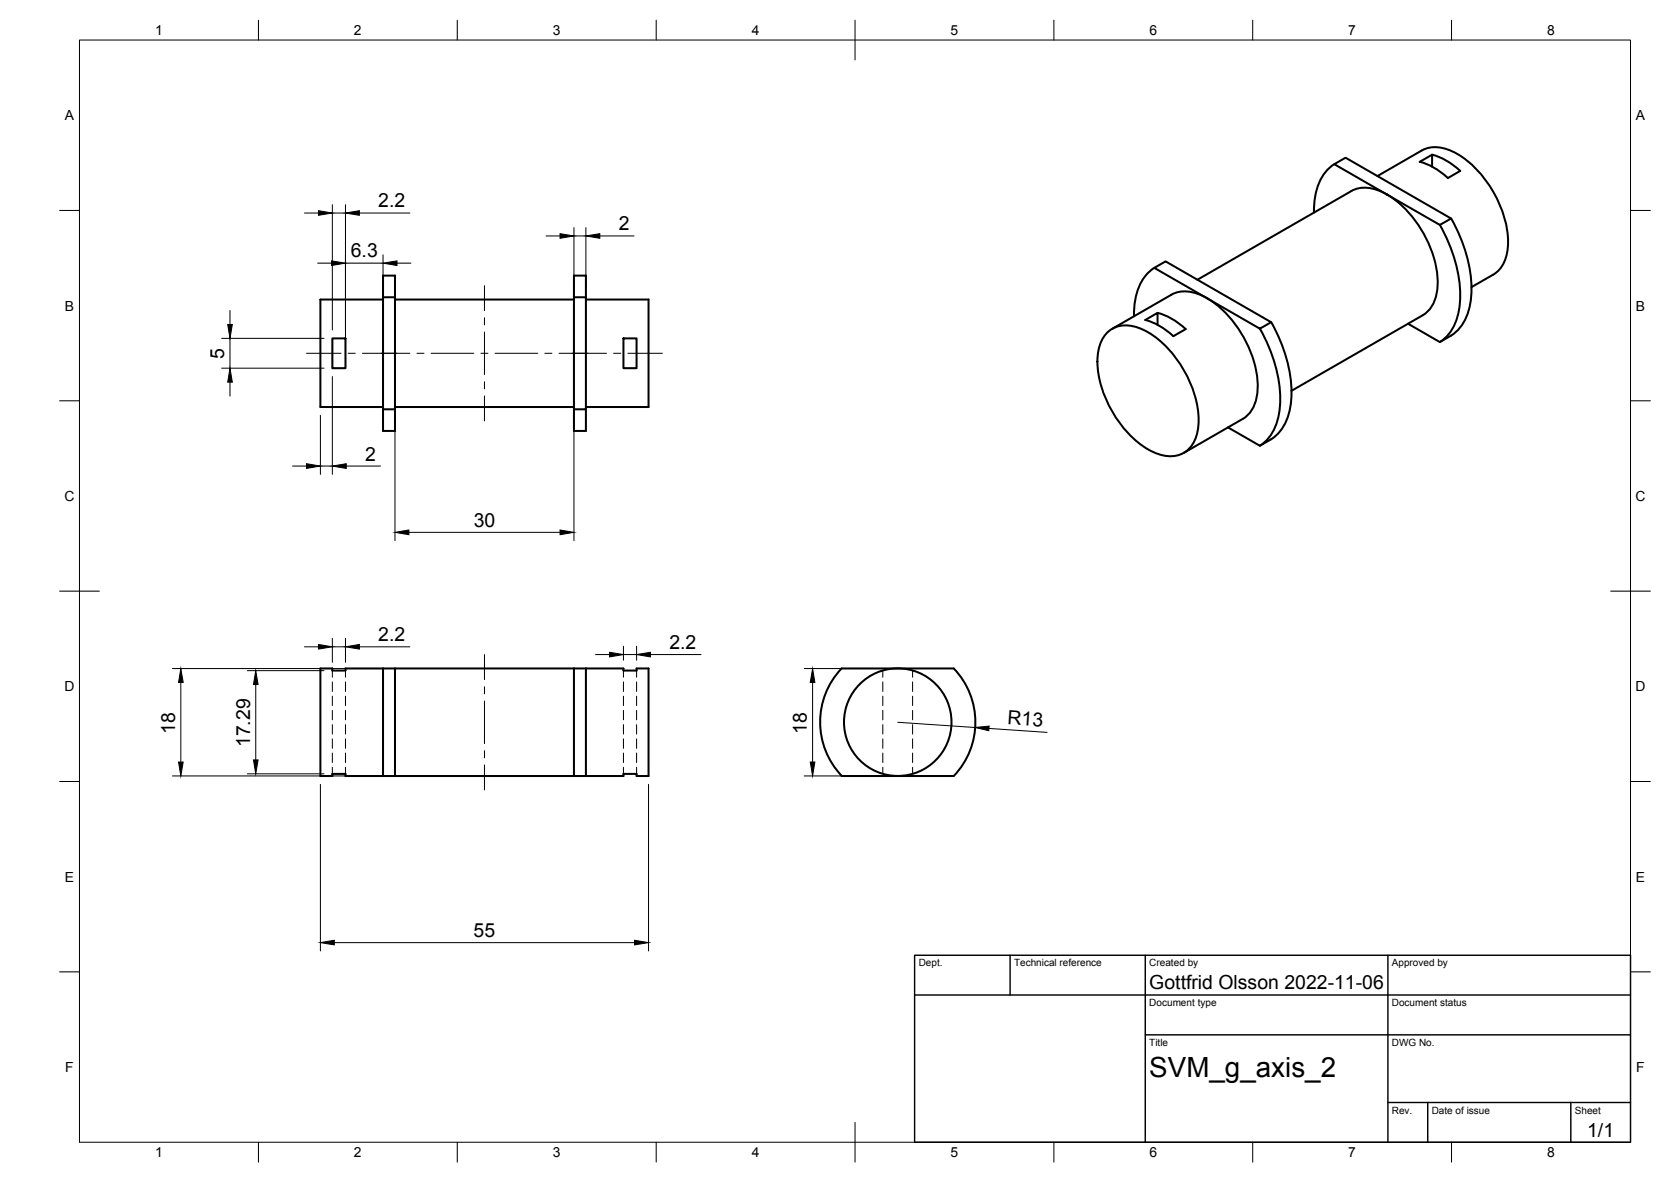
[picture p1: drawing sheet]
<svg xmlns="http://www.w3.org/2000/svg" width="420mm" height="297mm" viewBox="0 0 420 297" stroke-linecap="round" stroke-linejoin="round" font-family="sans-serif">
<!-- layer: Visible -->
<g fill="none" stroke="#000" stroke-width=".51">
<path d="M360.1 38.9a16.5 16.5 0 0 1 7.1 4.1l-3.2 1.8a16.6 16.6 0 0 0-7-4.1l3.1-1.8v3M335.5 41.3l2.8-1.7 26.6 15.3-2.9 1.6zM335.5 41.2a12.1 12.1 0 0 0-5 9.5l-.1 2.7M346.4 44.2l11.1-6.4a9.4 9.4 0 0 1 9.6 1.3 28.1 28.1 0 0 1 12.1 22.4 8.9 8.9 0 0 1-3.7 7.5M348.8 48.9a27.9 27.9 0 0 1 12.7 23 8.6 8.6 0 0 1-3.7 7.3l-33.1 19M348.8 48.9a9 9 0 0 0-9-.9l-38.7 22.3M362 56.5a34.7 34.7 0 0 1 4.9 21.1 11.8 11.8 0 0 1-4.9 8.4M364.9 54.9a34.7 34.7 0 0 1 4.8 21 11.8 11.8 0 0 1-4.8 8.4M96.3 74.7h3v28.2h-3zM96.3 75.3h-15.7v27h15.7M96.3 74.7v-5.4h3v5.4M99.3 75.3h45"/>
<path d="M144.3 74.7h3v28.2h-3zM144.3 74.7v-5.4h3v5.4M147.3 75.3h15.8v27h-15.8M290.2 67.3l2.9-1.6 26.5 15.3-2.8 1.6zM290.3 67.3a12.1 12.1 0 0 0-5.1 9.4l-.1 2.8M291.1 78.6a16.4 16.4 0 0 1 7 4.1l-3.1 1.8a17 17 0 0 0-7-4.1l3.1-1.8v3M375.4 69l-5.4 3.2M83.6 85h3.3v7.5h-3.3zM156.8 85h3.3v7.5h-3.3zM278.4 83.6a7.6 7.6 0 0 1 8.9-.8 27.1 27.1 0 0 1 13.1 16.4 16.5 16.5 0 0 1-.1 11.8 6.8 6.8 0 0 1-8.9 3.2 23.9 23.9 0 0 1-12.6-12.3 21.1 21.1 0 0 1-2.2-15.3l.5-1.1zM279.7 82.6l14.8-8.5a9 9 0 0 1 9 .8 27.9 27.9 0 0 1 12.7 23 8.6 8.6 0 0 1-3.7 7.4M316.8 82.6a34.7 34.7 0 0 1 4.9 21 11.8 11.8 0 0 1-4.9 8.4"/>
<path d="M319.6 80.9a34.7 34.7 0 0 1 4.9 21.1 12 12 0 0 1-7.7 10l-8-4.6M354 81.4l8 4.6 2.9-1.7M96.3 102.9v5.4h3v-5.4M99.3 102.3h45M144.3 102.9v5.4h3v-5.4M312.5 105.3l-14.9 8.5M80.6 168h3v.5h3.3v-.5h69.9v.5h3.3v-.5h3v27h-3v-.5h-3.3v.5h-69.9v-.5h-3.3v.5h-3zM96.3 168v27M99.3 168v27M144.3 168v27M147.3 168v27M211.6 168h28.2a19.5 19.5 0 0 1 0 27h-28.1a19.5 19.5 0 0 1-.1-27z"/>
<circle cx="225.7" cy="181.5" r="13.5"/>
</g>
<!-- layer: Hidden -->
<g fill="none" stroke="#000" stroke-width=".25">
<path d="M83.6 168.5v1.7M83.6 171.4v2.4M83.6 174.9v2.4M83.6 178.5v2.4M86.9 168.5v1.7M86.9 171.4v2.4M86.9 174.9v2.4M86.9 178.5v2.4M156.8 168.5v1.7M156.8 171.4v2.4M156.8 174.9v2.4M156.8 178.5v2.4"/>
<path d="M160.1 168.5v1.7M160.1 171.4v2.4M160.1 174.9v2.4M160.1 178.5v2.4M222 168.5v1.7M222 171.4v2.4M222 174.9v2.4M222 178.5v2.4M229.5 168.5v1.7M229.5 171.4v2.4M229.5 174.9v2.4M229.5 178.5v2.4"/>
<path d="M83.6 182.1v2.4M83.6 185.7v2.4M83.6 189.2v2.4M83.6 192.8v1.7M86.9 182.1v2.4M86.9 185.7v2.4M86.9 189.2v2.4M86.9 192.8v1.7M156.8 182.1v2.4M156.8 185.7v2.4M156.8 189.2v2.4M156.8 192.8v1.7"/>
<path d="M160.1 182.1v2.4M160.1 185.7v2.4M160.1 189.2v2.4M160.1 192.8v1.7M222 182.1v2.4M222 185.7v2.4M222 189.2v2.4M222 192.8v1.7M229.5 182.1v2.4M229.5 185.7v2.4M229.5 189.2v2.4M229.5 192.8v1.7"/>
</g>
<!-- layer: Border -->
<g fill="none" stroke="#000" stroke-width=".25">
<path d="M20 10.1h390v276.9h-390zM65 5.1v5M115 5.1v5M165 5.1v5M215 5.1v10M265 5.1v5M315 5.1v5M365 5.1v5M15 52.9h5M410 52.9h5M15 100.7h5M410 100.7h5"/>
<path d="M15 148.6h10M405 148.6h10M15 196.4h5M410 196.4h5M15 244.2h5M410 244.2h5M65 287v5M115 287v5M165 287v5M215 282.1v9.9M265 287v5M315 287v5"/>
<path d="M365 287v5"/>
</g>
<!-- layer: TitleBlock -->
<path d="M230 240.1h180v46.9h-180zM230 250h180M254 240.1v9.9M288 240.1v46.9M349 240.1v46.9M288 260.1h122M349 277.1h61M359 277.1v9.9M395 277.1v9.9" fill="none" stroke="#000" stroke-width=".36"/>
<!-- layer: Dimensions -->
<g fill="none" stroke="#000" stroke-width=".25">
<path d="M76.6 53.5h3.5M83.6 51.4v31.5M83.6 53.5h3.3M86.9 51.4v39M90.4 53.5h12.7M137.3 59.3h3.5M144.3 57.2v15.4M144.3 59.3h3M147.3 57.2v15.4M150.8 59.3h8.6M57.8 78v3.5M79.9 66.1h3.5"/>
<path d="M86.9 66.1h9.4M96.3 64v22.7M99.8 66.1h3.5M55.7 85h25.8M55.7 92.5h25.8M57.8 85v7.5M57.8 96v3.5M83.6 94.6v24.6M73.6 117.1h3.5M80.6 104.4v14.8M80.6 117.1h3M87.1 117.1h8.6"/>
<path d="M99.3 104.4v31.5M144.3 104.4v31.5M102.8 133.8h38M43.4 168h53.8M45.5 171.5v20M62.2 168.5h19.3M64.3 172v19M76.6 162.5h3.5M83.6 160.4v6M83.6 162.5h3.3M86.9 160.4v6M90.4 162.5h12.7"/>
<path d="M149.8 164.5h3.5M156.8 162.4v3.5M156.8 164.5h3.3M160.1 162.4v3.5M163.6 164.5h12.7M202.2 168h21.4M204.3 171.5v20M43.4 195h53.8M62.2 194.5h19.3M80.6 197.1v41.9M163.1 197.1v41.9M202.2 195h21.4"/>
<path d="M225.7 181.5l19.5 1.3M248.7 183.1l14.6 1M84.1 236.9h75.5"/>
</g>
<g fill="#000" stroke="#000" stroke-width=".25">
<path d="M80.1 52.9l3.5 .6-3.5 .6zM86.9 53.5l3.5-.6v1.2zM140.8 58.7l3.5 .6-3.5 .6zM147.3 59.3l3.5-.6v1.2zM83.4 65.6l3.5 .5-3.5 .6zM96.3 66.1l3.5-.5v1.1zM57.3 81.5h1.1l-.6 3.5zM57.8 92.5l.6 3.5h-1.1zM77.1 116.5l3.5 .6-3.5 .6zM83.6 117.1l3.5-.6v1.2zM99.3 133.8l3.5-.6v1.2zM140.8 133.2l3.5 .6-3.5 .6z"/>
<path d="M45.5 168l.6 3.5h-1.2zM64.3 168.5l.6 3.5h-1.2zM80.1 162l3.5 .5-3.5 .6zM86.9 162.5l3.5-.5v1.1zM153.3 163.9l3.5 .6-3.5 .6zM160.1 164.5l3.5-.6v1.2zM204.3 168l.6 3.5h-1.2zM44.9 191.5h1.2l-.6 3.5zM63.7 191h1.2l-.6 3.5zM203.7 191.5h1.2l-.6 3.5zM245.2 182.8l3.5-.3-.1 1.1zM80.6 236.9l3.5-.6v1.2z"/>
<path d="M159.6 236.3l3.5 .6-3.5 .6z"/>
</g>
<!-- layer: Center Lines -->
<g fill="none" stroke="#000" stroke-width=".25">
<path d="M121.8 71.8v6.3M121.8 79.8v1.8M77.1 88.8h8.7M87.5 88.8h1.8M91.1 88.8h12M104.8 88.8h1.8M108.4 88.8h10.7M120.9 88.8h1.8M121.8 83.4v10.7M121.8 95.9v1.8M121.8 99.5v6.3M124.5 88.8h10.7"/>
<path d="M137 88.8h1.8M140.6 88.8h11.9M154.3 88.8h1.8M157.9 88.8h8.7M121.8 164.5v6.3M121.8 172.6v1.8M121.8 176.2v10.7M121.8 188.6v1.8M121.8 192.2v6.3"/>
</g>
<text font-size="7" x="289" y="270.6">SVM_g_axis_2</text>
<g font-size="4.9">
<text x="95.1" y="52.1">2.2</text>
<text x="155.6" y="57.9">2</text>
<text x="88.2" y="64.7">6.3</text>
<text x="56.4" y="90.1" transform="rotate(-90 56.4 90.1)">5</text>
<text x="91.8" y="115.7">2</text>
<text x="119.1" y="132.3">30</text>
<text x="95.1" y="161.1">2.2</text>
<text x="168.3" y="163.1">2.2</text>
<text x="44" y="184.4" transform="rotate(-90 44 184.4)">18</text>
<text x="202.9" y="184.4" transform="rotate(-90 202.9 184.4)">18</text>
<text x="253.3" y="181.9" transform="rotate(4 253.3 181.9)">R13</text>
<text x="62.9" y="187.8" transform="rotate(-90 62.9 187.8)">17.29</text>
<text x="119.1" y="235.4">55</text>
<text x="289" y="248.5">Gottfrid Olsson 2022-11-06</text>
<text x="399.1" y="285.7">1/1</text>
</g>
<g font-size="3.5">
<text x="39" y="8.8">1</text>
<text x="89" y="8.8">2</text>
<text x="139" y="8.8">3</text>
<text x="189" y="8.8">4</text>
<text x="239" y="8.8">5</text>
<text x="289" y="8.8">6</text>
<text x="339" y="8.8">7</text>
<text x="389" y="8.8">8</text>
<text x="16.3" y="30.2">A</text>
<text x="411.3" y="30.2">A</text>
<text x="16.3" y="78">B</text>
<text x="411.3" y="78">B</text>
<text x="16.2" y="125.9">C</text>
<text x="411.2" y="125.9">C</text>
<text x="16.2" y="173.7">D</text>
<text x="411.2" y="173.7">D</text>
<text x="16.3" y="221.6">E</text>
<text x="411.3" y="221.6">E</text>
<text x="16.4" y="269.4">F</text>
<text x="411.4" y="269.4">F</text>
<text x="39" y="290.8">1</text>
<text x="89" y="290.8">2</text>
<text x="139" y="290.8">3</text>
<text x="189" y="290.8">4</text>
<text x="239" y="290.8">5</text>
<text x="289" y="290.8">6</text>
<text x="339" y="290.8">7</text>
<text x="389" y="290.8">8</text>
</g>
<g font-size="2.5">
<text x="231" y="242.9">Dept.</text>
<text x="255" y="242.9">Technical reference</text>
<text x="289" y="242.9">Created by</text>
<text x="350" y="242.9">Approved by</text>
<text x="289" y="252.8">Document type</text>
<text x="350" y="252.8">Document status</text>
<text x="289" y="262.9">Title</text>
<text x="350" y="262.9">DWG No.</text>
<text x="350" y="279.9">Rev.</text>
<text x="360" y="279.9">Date of issue</text>
<text x="396" y="279.9">Sheet</text>
</g>
</svg>
